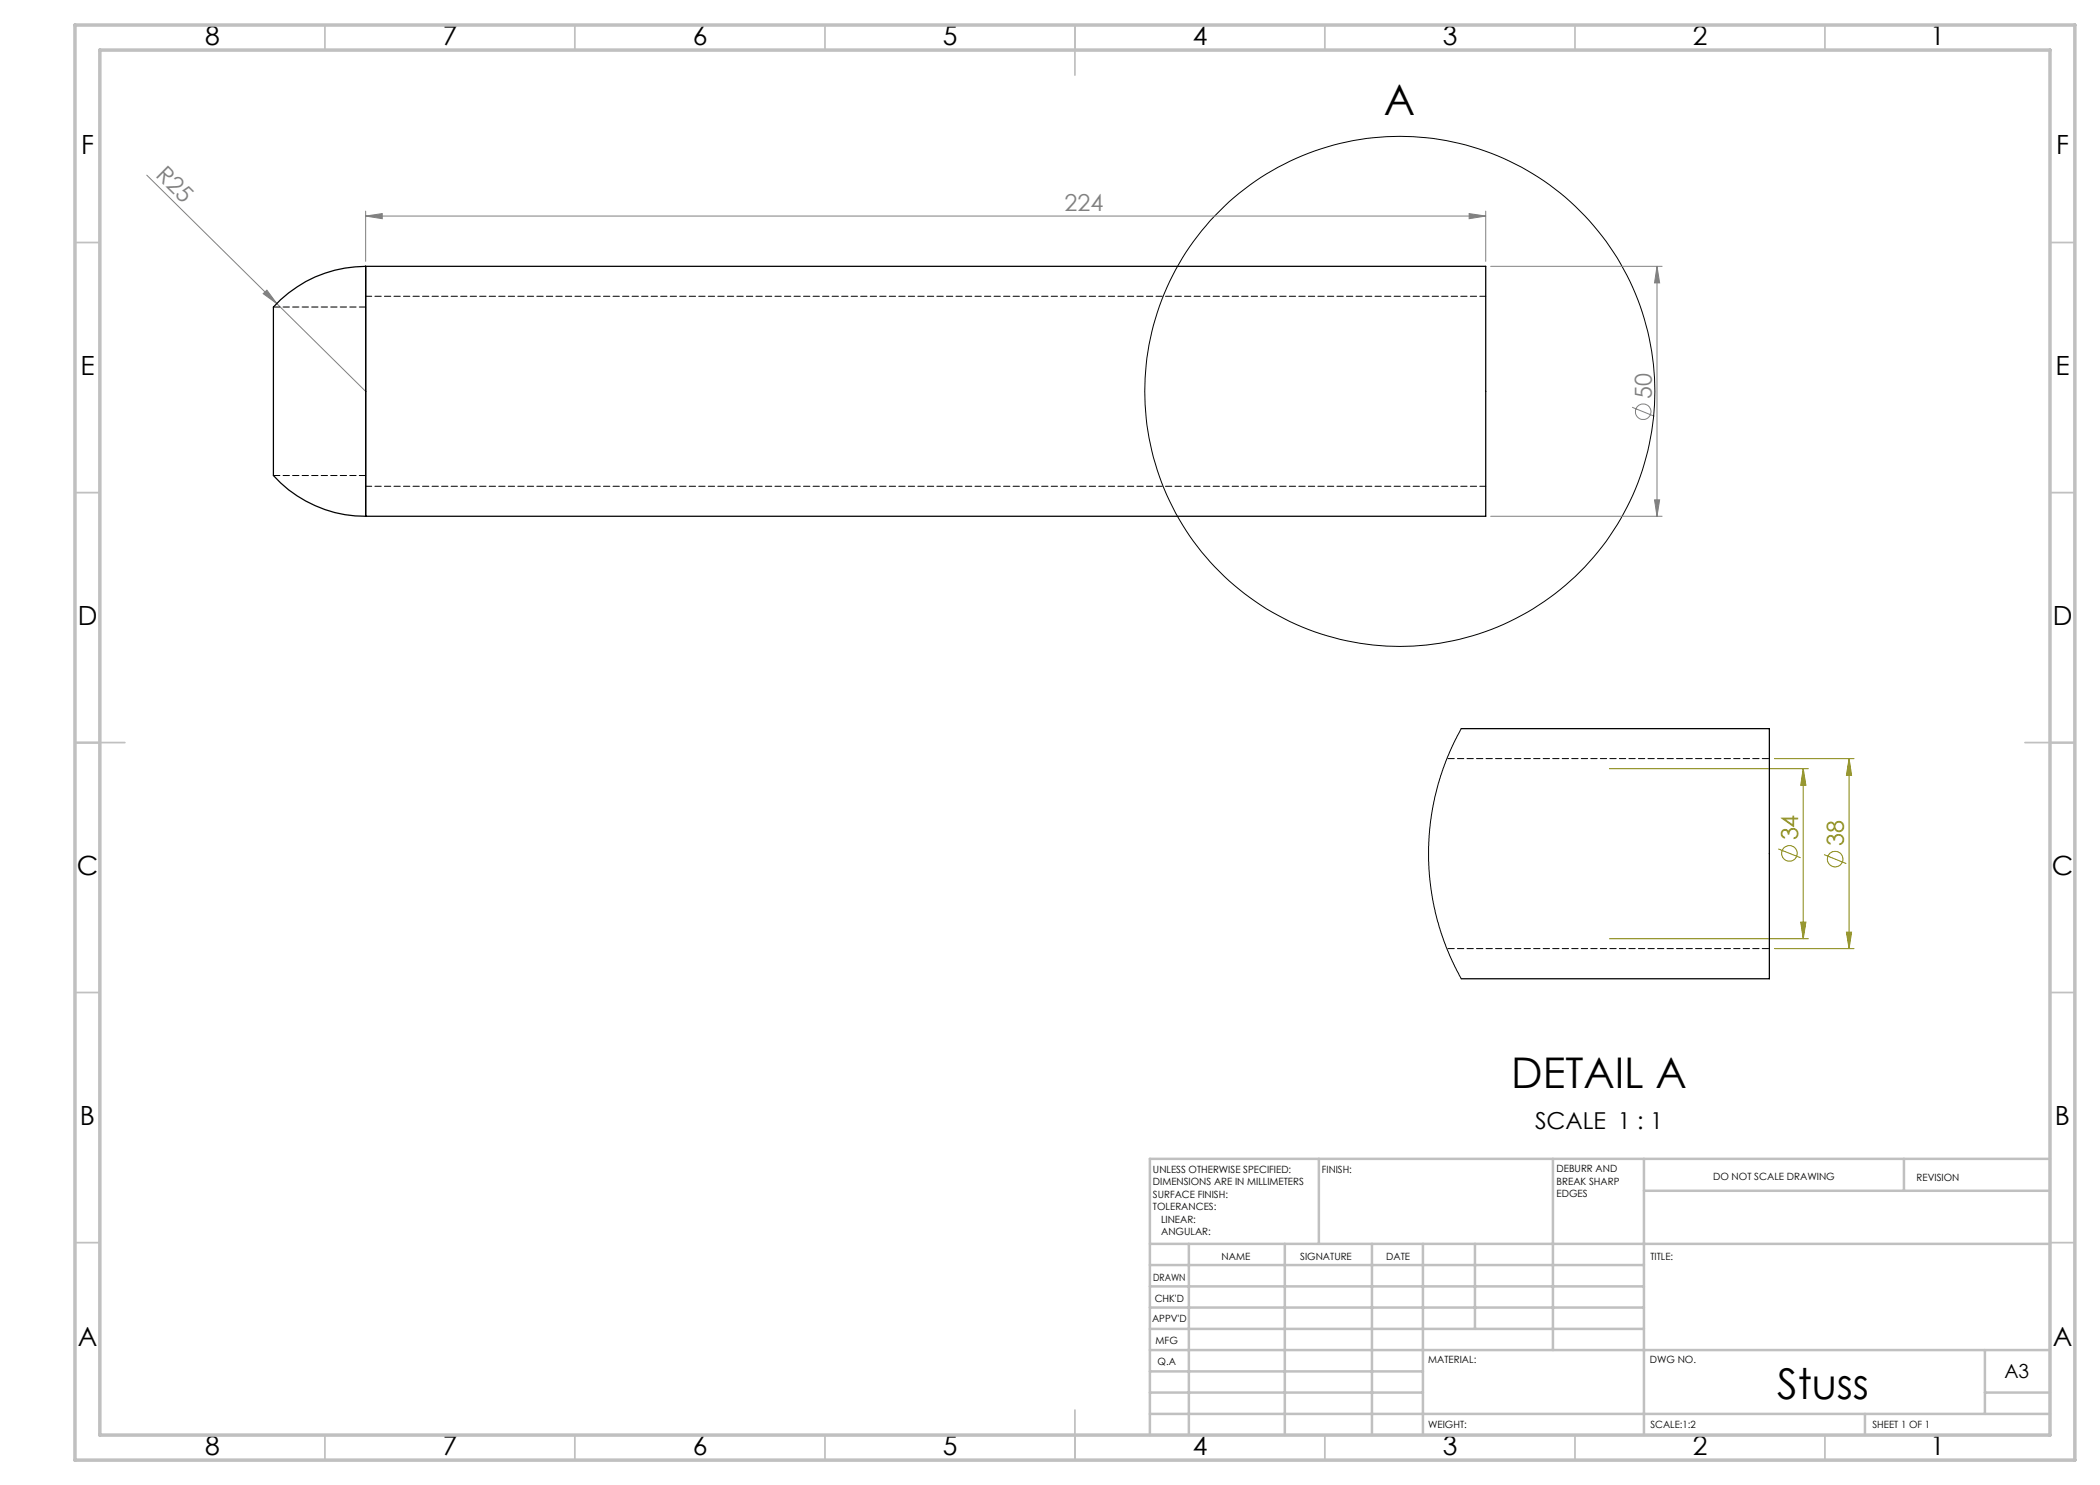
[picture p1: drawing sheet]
<svg xmlns="http://www.w3.org/2000/svg" width="420mm" height="297mm" viewBox="0 0 420 297" stroke-linecap="round" stroke-linejoin="round" font-family="sans-serif">
<g fill="none" stroke="#808080" stroke-width=".2">
<path d="M29.4 35l26 25.7M52.6 58.7l.8-.7 2 2.7zM73.1 43.2l3.3-.5v1zM73.1 42.2v10.1M73.1 43.2h224M293.8 42.7l3.3 .5-3.3 .5zM297.1 42.2v10.1M298.1 53.3h34.3M331.4 53.3v50M331.4 53.3l.5 3.3h-1zM55.4 60.7l17.7 17.6M326.4 81.5l4.5 1.8"/>
<path d="M330.9 100h1l-.5 3.3zM298.1 103.3h34.3"/>
<circle cx="328.6" cy="82.3" r="1.55"/>
</g>
<g fill="none" stroke="#808000" stroke-width=".2">
<path d="M321.9 153.7h39.8M354.9 151.7h15.9M360.6 153.7l.6 3.4h-1zM360.6 153.7v34M369.8 151.7l.5 3.3h-1zM369.8 151.7v38M355.7 169.8l4.4 1.8M364.8 170.9l4.5 1.8M321.9 187.7h39.8M354.9 189.7h15.9M360.2 184.4h1l-.6 3.3zM369.3 186.4h1l-.5 3.3z"/>
<circle cx="357.9" cy="170.7" r="1.55"/>
<circle cx="367" cy="171.8" r="1.55"/>
</g>
<circle cx="280" cy="78.3" r="51" fill="none" stroke="#000" stroke-width=".2"/>
<g fill="none" stroke="#c0c0c0" stroke-width=".35">
<path d="M65 5v5M115 5v5M165 5v5M215 5v10M265 5v5M315 5v5M365 5v5M15 48.5h5M410 48.5h5M15 98.5h5M410 98.5h5M15 148.5h10"/>
<path d="M405 148.5h10M15 198.5h5M410 198.5h5M15 248.5h5M410 248.5h5M65 287v5M115 287v5M165 287v5M215 282v10M265 287v5M315 287v5M365 287v5"/>
</g>
<g fill="none" stroke="#c0c0c0" stroke-width=".5">
<path d="M263.8 231.8v17M310.6 231.8v38.2M328.8 231.8v55.2M328.8 238.2h81.2M380.8 231.8v6.4M410 231.8h-180v55.2M230 248.8h180M230 257.3h98.8M230 253h98.8M237.8 248.8v38.2M257 248.8v38.2M274.4 248.8v38.2"/>
<path d="M284.6 248.8v38.2M295 248.8v17M230 265.8h98.8M230 261.5h98.8M230 278.5h54.6M230 274.3h54.6M230 270h180M397 278.5h13M397 270v12.8M230 282.8h180M373 282.8v4.2"/>
</g>
<path d="M15 5h400v287h-400zM20 10h390v277h-390z" fill="none" stroke="#c0c0c0" stroke-width=".7"/>
<path d="M360.6 153.7l.6 3.4h-1zM360.2 184.4h1l-.6 3.3zM369.8 151.7l.5 3.3h-1zM369.3 186.4h1l-.5 3.3z" fill="#808000"/>
<g fill="#808080">
<path d="M52.6 58.7l.8-.7 2 2.7z"/>
<path d="M293.8 42.7l3.3 .5-3.3 .5zM73.1 43.2l3.3-.5v1z"/>
<path d="M331.4 53.3l.5 3.3h-1zM330.9 100h1l-.5 3.3z"/>
</g>
<path d="M73.1 53.3a24.4 24.4 0 0 0-18.4 8.2v33.5a24.5 24.5 0 0 0 18.4 8.3M73.1 53.3v50M73.1 53.3h224v50h-224M292.2 145.7h61.7v50.1h-61.7" fill="none" stroke="#000" stroke-width=".25"/>
<path d="M73.2 61.4h-18.5M54.7 95.1h18.5" fill="none" stroke="#000" stroke-width=".2" stroke-dasharray="1.3 .6"/>
<path d="M297.2 59.3h-224M73.2 97.3h224" fill="none" stroke="#000" stroke-width=".2" stroke-dasharray="1.3 .6" stroke-dashoffset=".1"/>
<path d="M292.2 145.7l-1.7 3.5-1 2.3-1.8 5.1-.8 3-.6 3.4-.6 6.3 .2 6 .4 3.3 .7 3.7 .9 3.2 1.3 3.8 1.5 3.5 1.5 3" fill="none" stroke="#000" stroke-width=".2"/>
<path d="M353.9 151.7h-64.5M289.4 189.7h64.5" fill="none" stroke="#000" stroke-width=".2" stroke-dasharray="1.3 .6" stroke-dashoffset="-.2"/>
<g font-size="8.5">
<text x="276.8" y="23.1">A</text>
<text x="302.2" y="217.5">DETAIL A</text>
<text x="355.4" y="279.7">Stuss</text>
</g>
<g font-size="5.3">
<text x="41" y="9">8</text>
<text x="88.5" y="9">7</text>
<text x="138.5" y="9">6</text>
<text x="188.5" y="9">5</text>
<text x="238.5" y="9">4</text>
<text x="288.5" y="9">3</text>
<text x="338.5" y="9">2</text>
<text x="386" y="9">1</text>
<text x="16.2" y="30.7">F</text>
<text x="411.2" y="30.7">F</text>
<text x="16.1" y="75">E</text>
<text x="411.1" y="75">E</text>
<text x="15.5" y="125">D</text>
<text x="410.5" y="125">D</text>
<text x="15.4" y="175">C</text>
<text x="410.4" y="175">C</text>
<text x="16" y="225">B</text>
<text x="411" y="225">B</text>
<text x="15.5" y="269.2">A</text>
<text x="410.5" y="269.2">A</text>
<text x="41" y="291">8</text>
<text x="88.5" y="291">7</text>
<text x="138.5" y="291">6</text>
<text x="188.5" y="291">5</text>
<text x="238.5" y="291">4</text>
<text x="288.5" y="291">3</text>
<text x="338.5" y="291">2</text>
<text x="386" y="291">1</text>
</g>
<g font-size="4.7" fill="#808080">
<text x="31" y="35.2" transform="rotate(45 31 35.2)">R25</text>
<text x="212.9" y="42.2">224</text>
<text x="330.4" y="79.8" transform="rotate(-90 330.4 79.8)">50</text>
</g>
<g font-size="4.7" fill="#808000">
<text x="359.6" y="168.1" transform="rotate(-90 359.6 168.1)">34</text>
<text x="368.8" y="169.2" transform="rotate(-90 368.8 169.2)">38</text>
</g>
<text font-size="4.7" x="307" y="225.7">SCALE 1 : 1</text>
<text font-size="3.9" x="400.9" y="275.5">A3</text>
<g font-size="2">
<text x="230.6" y="234.6">UNLESS OTHERWISE SPECIFIED:</text>
<text x="230.6" y="237.1">DIMENSIONS ARE IN MILLIMETERS</text>
<text x="230.6" y="239.6">SURFACE FINISH:</text>
<text x="264.4" y="234.6">FINISH:</text>
<text x="311.3" y="234.5">DEBURR AND</text>
<text x="311.3" y="237">BREAK SHARP</text>
<text x="311.3" y="239.5">EDGES</text>
<text x="342.6" y="236">DO NOT SCALE DRAWING</text>
<text x="383.3" y="236.2">REVISION</text>
<text x="230.6" y="242.1">TOLERANCES:</text>
<text x="232.2" y="244.6">LINEAR:</text>
<text x="232.2" y="247.1">ANGULAR:</text>
<text x="244.3" y="252">NAME</text>
<text x="260" y="251.9">SIGNATURE</text>
<text x="277.2" y="251.9">DATE</text>
<text x="330.1" y="251.9">TITLE:</text>
<text x="230.6" y="256.1">DRAWN</text>
<text x="230.9" y="260.3">CHK'D</text>
<text x="230.4" y="264.4">APPV'D</text>
<text x="231.1" y="268.8">MFG</text>
<text x="231.5" y="273">Q.A</text>
<text x="285.6" y="272.5">MATERIAL:</text>
<text x="330" y="272.5">DWG NO.</text>
<text x="285.6" y="285.5">WEIGHT:</text>
<text x="330.1" y="285.6">SCALE:1:2</text>
<text x="374.5" y="285.6">SHEET 1 OF 1</text>
</g>
</svg>
